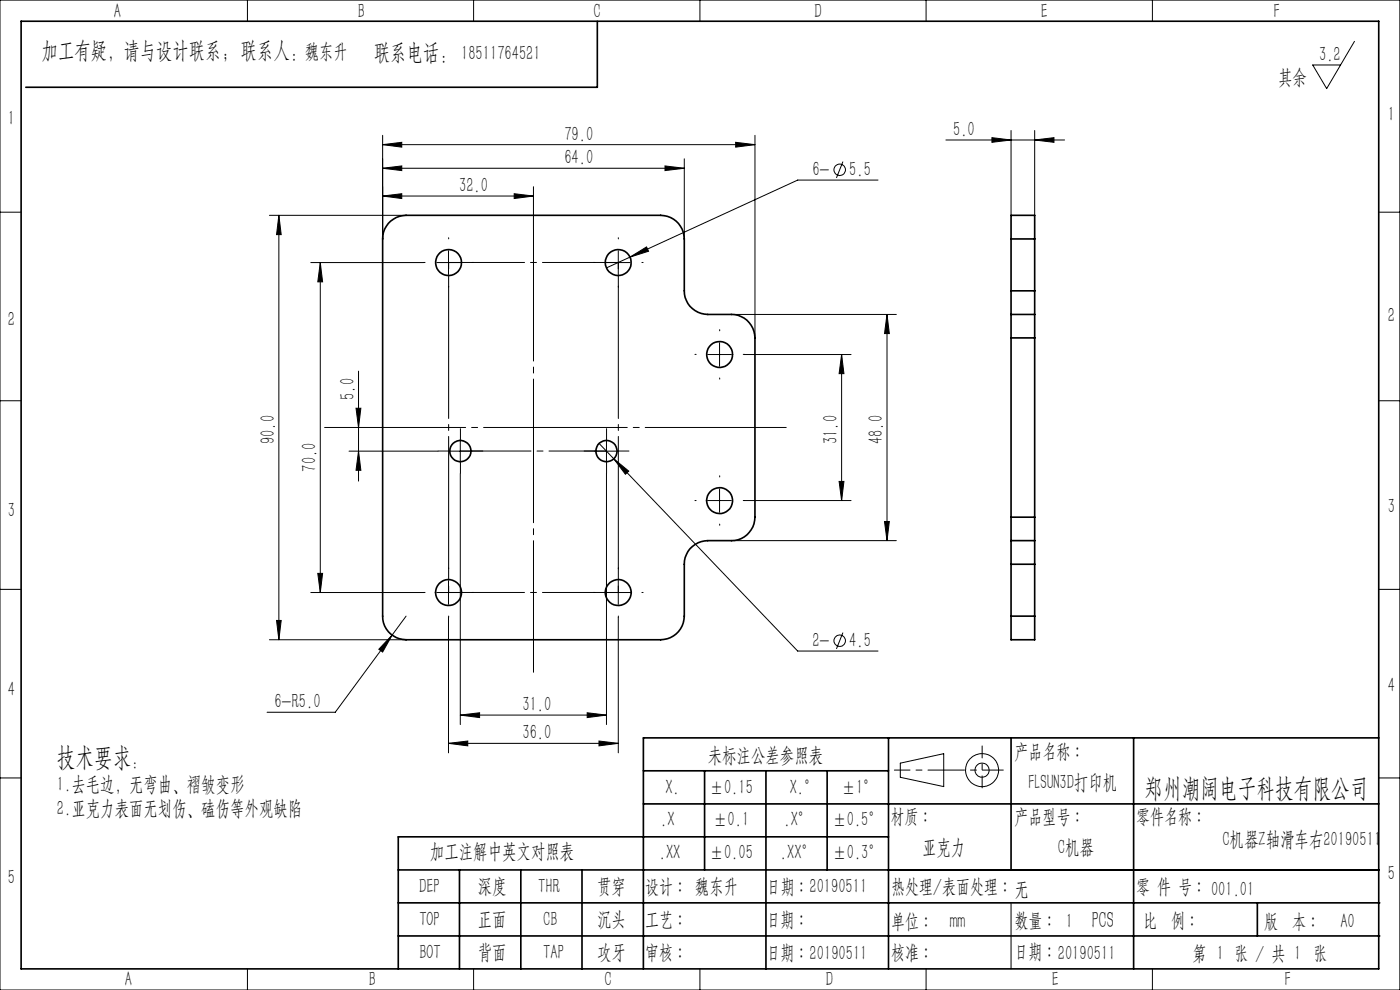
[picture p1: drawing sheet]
<svg xmlns="http://www.w3.org/2000/svg" width="297mm" height="210mm" viewBox="0 0 297 210" stroke-linecap="round" stroke-linejoin="round" font-family="sans-serif">
<g fill="none" stroke="#000" stroke-width=".21">
<path d="M0 0h297v210h-297zM52.5 0v4.5M100.5 0v4.5M148.5 0v4.5M196.5 0v4.5M244.5 0v4.5M287.3 8.8l-5.9 10-2.9-5h5.9M81.2 30.7l4-.5v1zM81.2 35.7l4-.5v1zM81.2 28.7v22M81.2 30.7h79M81.2 35.7h64"/>
<path d="M113.2 39.6v9.1M141.1 35.2l4.1 .5-4.1 .5zM145.2 33.7v17M156.1 30.2l4.1 .5-4.1 .5zM160.2 28.7v43M178.8 34.3l-1.4 3.4M186.3 38.2h-17.1l-40.5 18.6M200.7 29.7h25.1M210.4 29.2l4.1 .5-4.1 .5zM214.5 27.7v18M219.5 29.7l4.1-.5v1zM219.5 27.7v18"/>
<path d="M0 45h4.5M57.1 45.7h29M59.2 45.7l.5 4.1h-1zM59.2 45.7v90M65.9 55.7h24M67.9 55.7l.5 4.1h-1zM67.9 55.7v70M81.2 41.6l4-.5v1zM81.2 41.6h32M92.7 55.7h4.9M95.1 53.2v5M109.1 41.1l4.1 .5-4.1 .5z"/>
<path d="M128.7 55.7h5M131.2 53.2v5M133.7 54.5l3.5-2.1 .4 .9zM292.5 45h4.5M76.1 78.7v23.4M150.1 75.2h5.1M152.6 72.7v5M155.2 66.7h34.9M157.9 75.2h22.7M178.5 75.2l.5 4.1h-1zM178.5 75.2v31M188.2 66.7v48"/>
<path d="M188.2 66.7l.5 4.1h-1.1zM0 85h4.5M74 95.7h18.9M75.5 86.6h1.1l-.5 4.1zM76.1 95.7l.5 4.1h-1.1zM95.1 95.7h5.1M97.6 93.2v5M126.2 95.7h5M127.1 94.1l42.1 44h17.1M128.7 93.2v5M130.2 97.3l3.2 2.6-.7 .7zM292.5 85h4.5"/>
<path d="M97.6 100.4v53.3M128.7 100.4v53.3M150.1 106.2h5.1M152.6 103.7v5M155.2 114.7h34.9M157.9 106.2h22.7M178 102.1h1l-.5 4.1zM187.6 110.6h1.1l-.5 4.1zM0 125h4.5M57.1 135.7h29M58.7 131.6h1l-.5 4.1zM65.9 125.7h24"/>
<path d="M67.4 121.6h1l-.5 4.1zM83.2 134.7l-2 3.6-.8-.6zM83.2 134.7l-12.1 16.4h-14.4M86.1 130.7l-2.9 4M92.7 125.7h4.9M95.1 130.9v28.8M95.1 123.2v5M128.7 125.7h5M131.2 130.9v28.8M131.2 123.2v5M178.8 134.2l-1.4 3.4M292.5 125h4.5"/>
<path d="M95.1 157.7l4.1-.5v1zM95.1 157.7h36.1M97.6 151.7l4.1-.5v1zM97.6 151.7h31.1M124.6 151.2l4.1 .5-4.1 .5zM127.1 157.2l4.1 .5-4.1 .5zM0 165h4.5M191 161.9l9.2-2v7l-9.2-2zM292.5 165h4.5M214.5 191.5v14M52.5 205.5v4.5M100.5 205.5v4.5"/>
<path d="M148.5 205.5v4.5M196.5 205.5v4.5M240.5 203.6v.1M244.5 205.5v4.5"/>
<circle cx="178.1" cy="36" r="1.21"/>
<circle cx="178.1" cy="135.9" r="1.22"/>
<circle cx="208.3" cy="163.4" r="1.5"/>
<circle cx="208.4" cy="163.4" r="3.5"/>
</g>
<g fill="none" stroke="#000" stroke-width=".21" stroke-dasharray="30.5 1.3 1.3 1.3">
<path d="M90.2 55.7h-.3M95.2 50.7v-.3M100.2 55.7h.2M126.2 55.7h-.3M131.2 50.7v-.3M136.2 55.7h.2M95.2 60.7v.2M131.2 60.7v.2M147.7 75.2h-.3M152.7 70.2v-.3M157.7 75.2h.2M95.2 95.7h-2.3"/>
<path d="M97.7 93.2v-2.3M97.7 98.2v2.2M100.2 95.7h2.2M126.2 95.7h-2.3M128.7 93.2v-2.3M128.7 98.2v2.2M131.2 95.7h2.2M152.7 80.2v.2M147.7 106.2h-.3M152.7 101.2v-.3M152.7 111.2v.2M157.7 106.2h.2"/>
<path d="M90.2 125.7h-.3M95.2 120.7v-.3M95.2 130.7v.2M100.2 125.7h.2M126.2 125.7h-.3M131.2 120.7v-.3M131.2 130.7v.2M136.2 125.7h.2"/>
</g>
<path d="M68.9 90.7h97.9" fill="none" stroke="#000" stroke-width=".21" stroke-dasharray="30.5 1.3 1.3 1.3" stroke-dashoffset=".6"/>
<path d="M113.2 142.6v-93.9" fill="none" stroke="#000" stroke-width=".21" stroke-dasharray="30.5 1.3 1.3 1.3" stroke-dashoffset="2.6"/>
<path d="M189.7 163.4h10.5" fill="none" stroke="#000" stroke-width=".21" stroke-dasharray="30.5 1.3 1.3 1.3" stroke-dashoffset="27.2"/>
<path d="M200.2 163.4h12.6" fill="none" stroke="#000" stroke-width=".21" stroke-dasharray="30.5 1.3 1.3 1.3" stroke-dashoffset="26.1"/>
<path d="M208.4 158.2v8.9" fill="none" stroke="#000" stroke-width=".21" stroke-dasharray="30.5 1.3 1.3 1.3" stroke-dashoffset="27.9"/>
<path d="M95.2 55.7h36M131.2 125.7h-36" fill="none" stroke="#000" stroke-width=".21" stroke-dasharray="30.5 1.3 1.3 1.3" stroke-dashoffset="14.4"/>
<path d="M131.2 55.7v70M95.2 125.7v-70" fill="none" stroke="#000" stroke-width=".21" stroke-dasharray="30.5 1.3 1.3 1.3" stroke-dashoffset="-2.6"/>
<path d="M97.7 95.7h31" fill="none" stroke="#000" stroke-width=".21" stroke-dasharray="30.5 1.3 1.3 1.3" stroke-dashoffset="15.5"/>
<g fill="none" stroke="#000" stroke-width=".35">
<path d="M4.5 4.5h288v201h-288zM126.7 4.5v14h-121.2M82.9 46.9a5 5 0 0 1 3.2-1.2h54.1a5 5 0 0 1 5 5v11a5 5 0 0 0 4.9 5h5.1a5 5 0 0 1 5 5v38a5 5 0 0 1-5 5h-5.1a5 5 0 0 0-4.9 5v11a5 5 0 0 1-5 5h-54.1a5 5 0 0 1-4.9-5v-80a4.8 4.8 0 0 1 1.7-3.8zM214.5 50.7v-5h5v5M214.5 50.7v11M214.5 50.7h5M219.5 50.7v11M214.5 66.7v5M214.5 61.7v5M214.5 71.7v38M214.5 66.7h5M214.5 71.7h5"/>
<path d="M214.5 61.7h5M219.5 66.7v5M219.5 61.7v5M219.5 71.7v38M214.5 109.7v5M214.5 114.7v5M214.5 119.7v11M214.5 114.7h5M214.5 109.7h5M214.5 119.7h5M219.5 109.7v5M219.5 114.7v5"/>
<path d="M219.5 119.7v11M214.5 130.7v5h5v-5M214.5 130.7h5M188.5 156.5v49M214.5 156.5v28M240.5 156.5v49M292.5 156.5h-156v49M136.5 163.5h52M136.5 170.5h156M149.5 163.5v21M162.5 163.5v42M175.5 163.5v21"/>
<path d="M188.5 177.5h-104v28M84.5 184.5h208M84.5 191.5h208.2M84.5 198.5h208.2M97.5 184.5v21M110.5 184.5v21M123.5 184.5v21M266.7 191.5v7"/>
<circle cx="95.1" cy="55.7" r="2.75"/>
<circle cx="131.2" cy="55.7" r="2.75"/>
<circle cx="152.6" cy="75.2" r="2.75"/>
<circle cx="97.7" cy="95.7" r="2.25"/>
<circle cx="128.6" cy="95.7" r="2.25"/>
<circle cx="152.6" cy="106.2" r="2.75"/>
<circle cx="95.1" cy="125.7" r="2.75"/>
<circle cx="131.2" cy="125.7" r="2.75"/>
</g>
<g fill="#000">
<path d="M81.2 30.7l4-.5v1zM156.1 30.2l4.1 .5-4.1 .5zM81.2 35.7l4-.5v1zM141.1 35.2l4.1 .5-4.1 .5zM95.1 157.7l4.1-.5v1zM127.1 157.2l4.1 .5-4.1 .5zM97.6 151.7l4.1-.5v1zM124.6 151.2l4.1 .5-4.1 .5zM133.7 54.5l3.9-1.2-.4-.9zM130.2 97.3l2.5 3.3 .7-.7zM83.2 134.7l-2.8 3 .8 .6zM210.4 29.2l4.1 .5-4.1 .5zM219.5 29.7l4.1-.5v1z"/>
<path d="M59.2 45.7l.5 4.1h-1zM58.7 131.6h1l-.5 4.1zM67.9 55.7l.5 4.1h-1zM67.4 121.6h1l-.5 4.1zM178.5 75.2l.5 4.1h-1zM178 102.1h1l-.5 4.1z"/>
<path d="M81.2 41.6l4-.5v1zM109.1 41.1l4.1 .5-4.1 .5z"/>
<path d="M188.2 66.7l.5 4.1h-1.1zM187.6 110.6h1.1l-.5 4.1z"/>
<path d="M76.1 95.7l.5 4.1h-1.1zM75.5 86.6h1.1l-.5 4.1z"/>
</g>
<g font-size="5.6">
<text x="12.1" y="162.6">技术要求</text>
<text x="242.8" y="169">郑州潮阔电子科技有限公司</text>
</g>
<text font-size="5" x="79.3" y="12.7">联系电话：</text>
<g font-size="4.9">
<text x="8.9" y="12.3">加工有疑，请与设计联系；联系人：</text>
<text x="231.6" y="196.9">PCS</text>
</g>
<g font-size="4.4">
<text x="24.1" y="3.8">A</text>
<text x="75.9" y="3.8">B</text>
<text x="125.9" y="3.8">C</text>
<text x="172.8" y="3.8">D</text>
<text x="220.8" y="3.8">E</text>
<text x="270.1" y="3.8">F</text>
<text x="64.6" y="12.3">魏东升</text>
<text x="97.8" y="12.7">18511764521</text>
<text x="271.2" y="17.9">其余</text>
<text x="279.9" y="12.9">3.2</text>
<text x="1.7" y="26.5">1</text>
<text x="119.7" y="29.8">79.0</text>
<text x="202.2" y="28.8">5.0</text>
<text x="294.4" y="25.6">1</text>
<text x="119.7" y="34.8">64.0</text>
<text x="97.4" y="40.7">32.0</text>
<text x="172.3" y="37.3">6-</text>
<text x="180.2" y="37.3">5.5</text>
<text x="1.7" y="69.1">2</text>
<text x="294.4" y="68.3">2</text>
<text x="75.2" y="84.8" transform="rotate(-90 75.2 84.8)">5.0</text>
<text x="58.3" y="94.2" transform="rotate(-90 58.3 94.2)">90.0</text>
<text x="177.7" y="94.2" transform="rotate(-90 177.7 94.2)">31.0</text>
<text x="187.3" y="94.2" transform="rotate(-90 187.3 94.2)">48.0</text>
<text x="67.1" y="100" transform="rotate(-90 67.1 100)">70.0</text>
<text x="1.7" y="109.7">3</text>
<text x="294.4" y="108.8">3</text>
<text x="172.3" y="137.2">2-</text>
<text x="180.2" y="137.2">4.5</text>
<text x="1.7" y="147.6">4</text>
<text x="294.4" y="146.8">4</text>
<text x="58.2" y="150.2">6-R5.0</text>
<text x="110.8" y="150.8">31.0</text>
<text x="110.8" y="156.8">36.0</text>
<text x="150.2" y="161.6">未标注公差参照表</text>
<text x="12.1" y="167.8">1.去毛边，无弯曲、褶皱变形</text>
<text x="27.9" y="162.6">：</text>
<text x="218.1" y="167.3">FLSUN3D打印机</text>
<text x="12.1" y="172.8">2.亚克力表面无划伤、磕伤等外观缺陷</text>
<text x="141.1" y="168.4">X.</text>
<text x="150.5" y="168.4">±0.15</text>
<text x="167.5" y="168.4">X.°</text>
<text x="178.5" y="168.4">±1°</text>
<text x="140" y="175.1">.X</text>
<text x="151.3" y="175.1">±0.1</text>
<text x="166.2" y="175.1">.X°</text>
<text x="176.6" y="175.1">±0.5°</text>
<text x="259.3" y="179.5">C机器Z轴滑车右20190511</text>
<text x="91.2" y="181.9">加工注解中英文对照表</text>
<text x="139.8" y="182.2">.XX</text>
<text x="150.5" y="182.2">±0.05</text>
<text x="165.5" y="182.2">.XX°</text>
<text x="176.6" y="182.2">±0.3°</text>
<text x="195.6" y="181.2">亚克力</text>
<text x="224.4" y="181.2">C机器</text>
<text x="1.7" y="187.5">5</text>
<text x="88.9" y="189.4">DEP</text>
<text x="101.3" y="189.4">深度</text>
<text x="114.2" y="189.4">THR</text>
<text x="126.7" y="189.4">贯穿</text>
<text x="294.4" y="186.6">5</text>
<text x="89" y="196.4">TOP</text>
<text x="101.3" y="196.4">正面</text>
<text x="115.3" y="196.4">CB</text>
<text x="126.7" y="196.4">沉头</text>
<text x="201.5" y="196.9">mm</text>
<text x="284.4" y="196.9">A0</text>
<text x="89" y="203.3">BOT</text>
<text x="101.3" y="203.3">背面</text>
<text x="115.3" y="203.3">TAP</text>
<text x="126.7" y="203.3">攻牙</text>
<text x="26.5" y="209.2">A</text>
<text x="78.2" y="209.2">B</text>
<text x="128.2" y="209.2">C</text>
<text x="175.2" y="209.2">D</text>
<text x="223.2" y="209.2">E</text>
<text x="272.5" y="209.2">F</text>
</g>
<g font-size="4.2">
<text x="215.2" y="160.8">产品名称∶</text>
<text x="188.9" y="174.6">材质∶</text>
<text x="215.2" y="174.6">产品型号∶</text>
<text x="241" y="174.6">零件名称∶</text>
<text x="136.8" y="189.4">设计∶ 魏东升</text>
<text x="162.6" y="189.4">日期∶20190511</text>
<text x="189.1" y="189.4">热处理/表面处理∶无</text>
<text x="241" y="189.4">零 件 号∶ 001.01</text>
<text x="136.8" y="196.4">工艺∶</text>
<text x="162.6" y="196.4">日期∶</text>
<text x="189" y="196.9">单位∶</text>
<text x="215.2" y="196.6">数量∶ 1</text>
<text x="242.5" y="196.5">比</text>
<text x="248.4" y="196.5">例∶</text>
<text x="268.2" y="196.9">版</text>
<text x="274.1" y="196.9">本∶</text>
<text x="136.8" y="203.3">审核∶</text>
<text x="162.6" y="203.3">日期∶20190511</text>
<text x="189" y="203.3">核准∶</text>
<text x="215.2" y="203.2">日期∶20190511</text>
<text x="253" y="203.7">第 1 张 / 共 1 张</text>
</g>
</svg>
